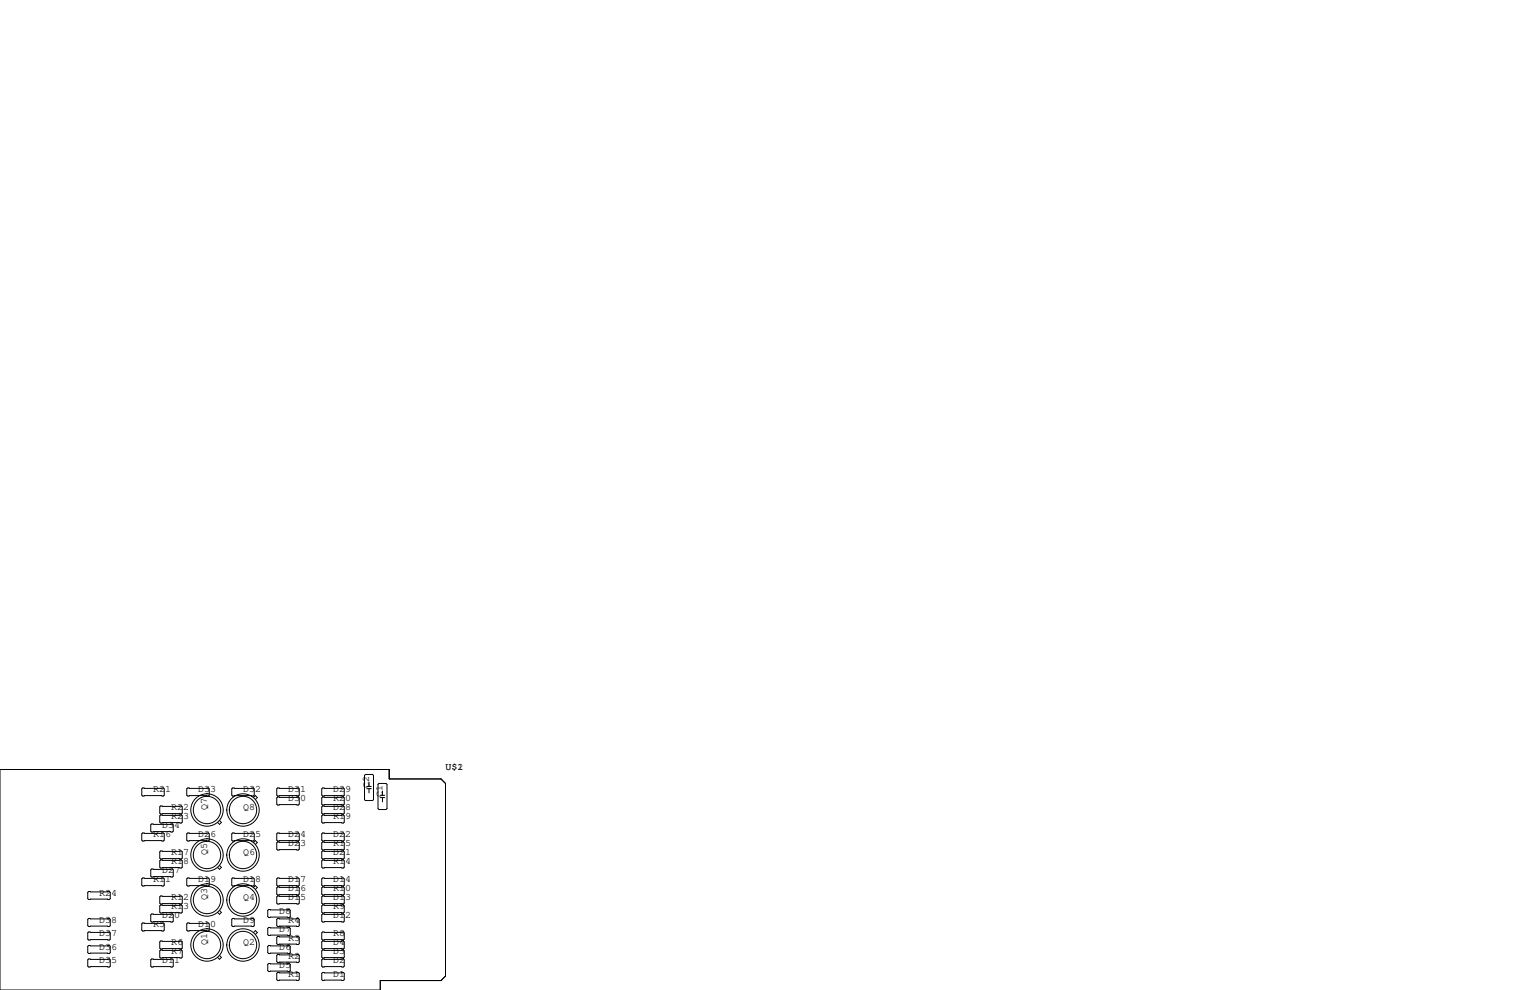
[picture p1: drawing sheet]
<svg xmlns="http://www.w3.org/2000/svg" width="432mm" height="279mm" viewBox="0 0 432 279" stroke-linecap="round" stroke-linejoin="round" font-family="sans-serif">
<g fill="none" stroke="#000" stroke-width=".28">
<path d="M0 217.2h109.9v2.6h14.6l1.2 1.3v54.4l-1.2 1.2h-17.2v2.7h-107.3zM103.1 218.6h2.1l.2 .2v6.9l-.2 .2h-2.1l-.2-.2v-6.9zM40.3 222.4h5.8l.3 .2v1.8l-.3 .3h-5.8l-.3-.3v-1.8zM40.3 235.1h5.8l.3 .2v1.8l-.3 .3h-5.8l-.3-.3v-1.8zM42.8 232.5h5.8l.3 .3v1.8l-.3 .2h-5.8l-.3-.2v-1.8zM45.3 227.5h5.9l.2 .2v1.8l-.2 .2h-5.9l-.2-.2v-1.8zM45.3 230h5.9l.2 .3v1.7l-.2 .3h-5.9l-.2-.3v-1.7zM53 235.1h5.8l.3 .2v1.8l-.3 .3h-5.8l-.3-.3v-1.8zM53 222.4h5.8l.3 .2v1.8l-.3 .3h-5.8l-.3-.3v-1.8zM62 231.6l.5 .5-.5 .5-.6-.5M65.7 222.4h5.8l.3 .2v1.8l-.3 .3h-5.8l-.3-.3v-1.8zM65.7 235.1h5.8l.3 .2v1.8l-.3 .3h-5.8l-.3-.3v-1.8z"/>
<path d="M71.6 237.8l.5-.6 .5 .6-.5 .5M71.6 225.1l.5-.6 .5 .6-.5 .5M78.4 235.1h5.8l.3 .2v1.8l-.3 .3h-5.8l-.3-.3v-1.8zM78.4 222.4h5.8l.3 .2v1.8l-.3 .3h-5.8l-.3-.3v-1.8zM78.4 224.9h5.8l.3 .3v1.7l-.3 .3h-5.8l-.3-.3v-1.7zM78.4 237.6h5.8l.3 .3v1.7l-.3 .3h-5.8l-.3-.3v-1.7zM91.1 222.4h5.8l.3 .2v1.8l-.3 .3h-5.8l-.3-.3v-1.8zM91.1 224.9h5.8l.3 .3v1.7l-.3 .3h-5.8l-.3-.3v-1.7zM91.1 227.5h5.8l.3 .2v1.8l-.3 .2h-5.8l-.3-.2v-1.8zM91.1 230h5.8l.3 .3v1.7l-.3 .3h-5.8l-.3-.3v-1.7zM91.1 235.1h5.8l.3 .2v1.8l-.3 .3h-5.8l-.3-.3v-1.8zM91.1 237.6h5.8l.3 .3v1.7l-.3 .3h-5.8l-.3-.3v-1.7z"/>
<path d="M103.5 221.9h1.3M103.5 222.6h1.3M104.1 220.7v1.2M104.1 222.6v1.2M106.9 221.1h2.1l.2 .3v6.8l-.2 .3h-2.1l-.2-.3v-6.8zM107.3 225.1h1.3M107.3 224.5h1.3M108 223.3v1.2M108 225.1v1.2M25 259.2h5.9l.2 .3v1.7l-.2 .3h-5.9l-.2-.3v-1.7zM25 251.6h5.9l.2 .2v1.8l-.2 .3h-5.9l-.2-.3v-1.8zM40 248l.3-.2h5.8l.3 .2v1.8l-.3 .3h-5.8l-.3-.3z"/>
<path d="M42.5 245.5l.3-.3h5.8l.3 .3v1.8l-.3 .2h-5.8l-.3-.2zM42.5 258.2l.3-.3h5.8l.3 .3v1.8l-.3 .2h-5.8l-.3-.2zM45.1 255.7l.2-.3h5.9l.2 .3v1.7l-.2 .3h-5.9l-.2-.3zM45.1 253.1l.2-.2h5.9l.2 .2v1.8l-.2 .2h-5.9l-.2-.2zM45.3 242.7h5.9l.2 .3v1.7l-.2 .3h-5.9l-.2-.3v-1.7zM45.3 240.2h5.9l.2 .2v1.8l-.2 .2h-5.9l-.2-.2v-1.8zM52.7 248l.3-.2h5.8l.3 .2v1.8l-.3 .3h-5.8l-.3-.3zM62 257l.5 .5-.5 .5-.6-.5M62 244.3l.5 .5-.5 .5-.6-.5M65.4 259.5l.3-.3h5.8l.3 .3v1.7l-.3 .3h-5.8l-.3-.3zM65.4 248l.3-.2h5.8l.3 .2v1.8l-.3 .3h-5.8l-.3-.3zM71.6 250.5l.5-.6 .5 .6-.5 .5"/>
<path d="M75.6 256.9l.2-.2h5.9l.2 .2v1.8l-.2 .3h-5.9l-.2-.3zM78.1 259.5l.3-.3h5.8l.3 .3v1.7l-.3 .3h-5.8l-.3-.3zM78.1 248l.3-.2h5.8l.3 .2v1.8l-.3 .3h-5.8l-.3-.3zM78.1 250.6l.3-.3h5.8l.3 .3v1.7l-.3 .3h-5.8l-.3-.3zM78.1 253.1l.3-.2h5.8l.3 .2v1.8l-.3 .2h-5.8l-.3-.2zM90.8 248l.3-.2h5.8l.3 .2v1.8l-.3 .3h-5.8l-.3-.3zM90.8 250.6l.3-.3h5.8l.3 .3v1.7l-.3 .3h-5.8l-.3-.3zM90.8 253.1l.3-.2h5.8l.3 .2v1.8l-.3 .2h-5.8l-.3-.2zM90.8 255.7l.3-.3h5.8l.3 .3v1.7l-.3 .3h-5.8l-.3-.3zM90.8 258.2l.3-.3h5.8l.3 .3v1.8l-.3 .2h-5.8l-.3-.2zM91.1 240.2h5.8l.3 .2v1.8l-.3 .2h-5.8l-.3-.2v-1.8zM91.1 242.7h5.8l.3 .3v1.7l-.3 .3h-5.8l-.3-.3v-1.7z"/>
<path d="M25 263h5.9l.2 .3v1.7l-.2 .3h-5.9l-.2-.3v-1.7zM25 266.8h5.9l.2 .3v1.8l-.2 .2h-5.9l-.2-.2v-1.8zM25 270.6h5.9l.2 .3v1.8l-.2 .2h-5.9l-.2-.2v-1.8zM40 260.7l.3-.2h5.8l.3 .2v1.8l-.3 .3h-5.8l-.3-.3zM42.5 270.9l.3-.3h5.8l.3 .3v1.8l-.3 .2h-5.8l-.3-.2zM45.1 268.4l.2-.3h5.9l.2 .3v1.7l-.2 .3h-5.9l-.2-.3zM45.1 265.8l.2-.2h5.9l.2 .2v1.8l-.2 .2h-5.9l-.2-.2zM52.7 260.7l.3-.2h5.8l.3 .2v1.8l-.3 .3h-5.8l-.3-.3zM62 269.7l.5 .5-.5 .5-.6-.5M71.6 263.2l.5-.6 .5 .6-.5 .5M75.6 267.1l.2-.3h5.9l.2 .3v1.8l-.2 .2h-5.9l-.2-.2zM75.6 272.2l.2-.3h5.9l.2 .3v1.7l-.2 .3h-5.9l-.2-.3z"/>
<path d="M75.6 262l.2-.3h5.9l.2 .3v1.8l-.2 .2h-5.9l-.2-.2zM78.1 274.7l.3-.3h5.8l.3 .3v1.8l-.3 .2h-5.8l-.3-.2zM78.1 264.5l.3-.2h5.8l.3 .2v1.8l-.3 .3h-5.8l-.3-.3zM78.1 269.6l.3-.2h5.8l.3 .2v1.8l-.3 .3h-5.8l-.3-.3zM90.8 274.7l.3-.3h5.8l.3 .3v1.8l-.3 .2h-5.8l-.3-.2zM90.8 263.3l.3-.3h5.8l.3 .3v1.7l-.3 .3h-5.8l-.3-.3zM90.8 270.9l.3-.3h5.8l.3 .3v1.8l-.3 .2h-5.8l-.3-.2zM90.8 268.4l.3-.3h5.8l.3 .3v1.7l-.3 .3h-5.8l-.3-.3zM90.8 265.8l.3-.2h5.8l.3 .2v1.8l-.3 .2h-5.8l-.3-.2z"/>
<circle cx="58.4" cy="228.6" r="3.9"/>
<circle cx="58.4" cy="228.6" r="4.6"/>
<circle cx="68.6" cy="228.6" r="4.6"/>
<circle cx="68.6" cy="228.6" r="3.9"/>
<circle cx="58.4" cy="241.3" r="3.9"/>
<circle cx="58.4" cy="254" r="3.9"/>
<circle cx="58.4" cy="254" r="4.6"/>
<circle cx="58.4" cy="241.3" r="4.6"/>
<circle cx="68.6" cy="241.3" r="4.6"/>
<circle cx="68.6" cy="241.3" r="3.9"/>
<circle cx="68.6" cy="254" r="3.9"/>
<circle cx="68.6" cy="254" r="4.6"/>
<circle cx="58.4" cy="266.7" r="3.9"/>
<circle cx="58.4" cy="266.7" r="4.6"/>
<circle cx="68.6" cy="266.7" r="3.9"/>
<circle cx="68.6" cy="266.7" r="4.6"/>
</g>
<g font-size="2.8">
<text x="125.7" y="217.2">U$1</text>
<text x="129.1" y="217.2">2</text>
<text x="43.2" y="223.5">R21</text>
<text x="55.9" y="223.5">D33</text>
<text x="68.6" y="223.5">D32</text>
<text x="81.3" y="223.5">D31</text>
<text x="81.3" y="226.1">D30</text>
<text x="94" y="223.5">D29</text>
<text x="94" y="226.1">R20</text>
<text x="104.1" y="222.2" transform="rotate(-90 104.1 222.2)">C2</text>
<text x="107.9" y="224.8" transform="rotate(-90 107.9 224.8)">C1</text>
<text x="45.7" y="233.7">D34</text>
<text x="48.3" y="231.1">R23</text>
<text x="48.3" y="228.6">R22</text>
<text x="58.4" y="228.6" transform="rotate(-90 58.4 228.6)">Q7</text>
<text x="68.6" y="228.6">Q8</text>
<text x="94" y="228.6">D28</text>
<text x="94" y="231.1">R19</text>
<text x="43.2" y="236.2">R16</text>
<text x="55.9" y="236.2">D26</text>
<text x="68.6" y="236.2">D25</text>
<text x="81.3" y="236.2">D24</text>
<text x="81.3" y="238.8">D23</text>
<text x="94" y="236.2">D22</text>
<text x="94" y="238.8">R15</text>
<text x="48.3" y="243.8">R18</text>
<text x="48.3" y="241.3">R17</text>
<text x="58.4" y="241.3" transform="rotate(-90 58.4 241.3)">Q5</text>
<text x="68.6" y="241.3">Q6</text>
<text x="94" y="241.3">D21</text>
<text x="94" y="243.8">R14</text>
<text x="43.2" y="248.9">R11</text>
<text x="45.7" y="246.4">D27</text>
<text x="55.9" y="248.9">D19</text>
<text x="68.6" y="248.9">D18</text>
<text x="81.3" y="248.9">D17</text>
<text x="81.3" y="251.5">D16</text>
<text x="94" y="248.9">D14</text>
<text x="94" y="251.5">R10</text>
<text x="27.9" y="252.7">R24</text>
<text x="48.3" y="256.5">R13</text>
<text x="48.3" y="254">R12</text>
<text x="58.4" y="254" transform="rotate(-90 58.4 254)">Q3</text>
<text x="68.6" y="254">Q4</text>
<text x="78.7" y="257.8">D8</text>
<text x="81.3" y="254">D15</text>
<text x="94" y="254">D13</text>
<text x="94" y="256.5">R9</text>
<text x="27.9" y="260.3">D38</text>
<text x="43.2" y="261.6">R5</text>
<text x="45.7" y="259.1">D20</text>
<text x="55.9" y="261.6">D10</text>
<text x="68.6" y="260.3">D9</text>
<text x="78.7" y="262.9">D7</text>
<text x="81.3" y="260.3">R4</text>
<text x="94" y="259.1">D12</text>
<text x="27.9" y="264.2">D37</text>
<text x="27.9" y="268">D36</text>
<text x="48.3" y="269.2">R7</text>
<text x="48.3" y="266.7">R6</text>
<text x="58.4" y="266.7" transform="rotate(-90 58.4 266.7)">Q1</text>
<text x="68.6" y="266.7">Q2</text>
<text x="78.7" y="268">D6</text>
<text x="81.3" y="265.4">R3</text>
<text x="94" y="269.2">D3</text>
<text x="94" y="266.7">D4</text>
<text x="94" y="264.2">R8</text>
<text x="27.9" y="271.8">D35</text>
<text x="45.7" y="271.8">D11</text>
<text x="78.7" y="273">D5</text>
<text x="81.3" y="275.6">R1</text>
<text x="81.3" y="270.5">R2</text>
<text x="94" y="275.6">D1</text>
<text x="94" y="271.8">D2</text>
</g>
</svg>
